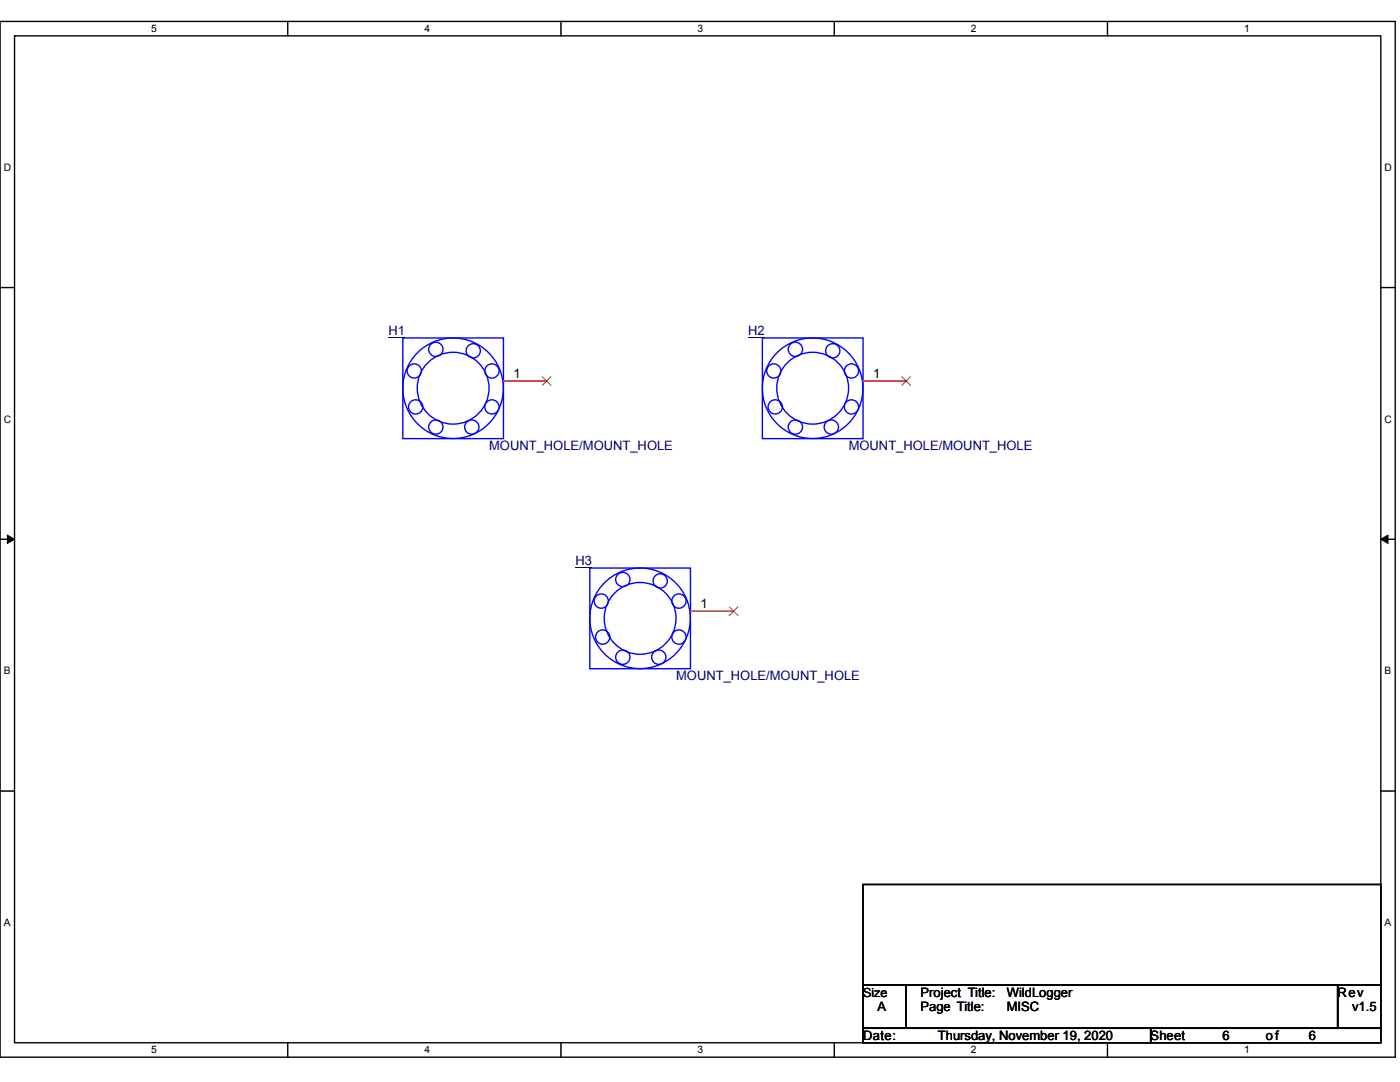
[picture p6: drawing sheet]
<svg xmlns="http://www.w3.org/2000/svg" width="279mm" height="216mm" viewBox="0 0 279 216" stroke-linecap="round" stroke-linejoin="round" font-family="sans-serif">
<path d="M0 4.3h278.4v206.6h-278.4zM2.9 7.2h272.7v200.9h-272.7z" fill="none" stroke="#000" stroke-width=".28"/>
<g fill="#fff">
<path d="M30.2 4.6h1.1v2.3h-1.1z"/>
<path d="M30.2 208.4h1.1v2.3h-1.1z"/>
</g>
<path d="M57.4 4.3v2.9M57.4 208.1v2.8" fill="none" stroke="#000" stroke-width=".28"/>
<g fill="#fff">
<path d="M84.7 4.6h1.1v2.3h-1.1z"/>
<path d="M84.7 208.4h1.1v2.3h-1.1z"/>
</g>
<path d="M112 4.3v2.9M112 208.1v2.8" fill="none" stroke="#000" stroke-width=".28"/>
<g fill="#fff">
<path d="M139.2 4.6h1.2v2.3h-1.2z"/>
<path d="M139.2 208.4h1.2v2.3h-1.2z"/>
</g>
<path d="M166.5 4.3v2.9M166.5 208.1v2.8" fill="none" stroke="#000" stroke-width=".28"/>
<g fill="#fff">
<path d="M193.8 4.6h1.1v2.3h-1.1z"/>
<path d="M193.8 208.4h1.1v2.3h-1.1z"/>
</g>
<path d="M221 4.3v2.9M221 208.1v2.8" fill="none" stroke="#000" stroke-width=".28"/>
<g fill="#fff">
<path d="M248.3 4.6h1.1v2.3h-1.1z"/>
<path d="M248.3 208.4h1.1v2.3h-1.1z"/>
<path d="M.7 32.3h1.5v2.2h-1.5z"/>
<path d="M276.3 32.3h1.5v2.2h-1.5z"/>
<path d="M.7 82.5h1.5v2.3h-1.5z"/>
<path d="M276.3 82.5h1.5v2.3h-1.5z"/>
</g>
<path d="M0 57.4h2.9M275.6 57.4h2.8" fill="none" stroke="#000" stroke-width=".28"/>
<g fill="#fff">
<path d="M.7 132.7h1.4v2.3h-1.4z"/>
<path d="M276.3 132.7h1.4v2.3h-1.4z"/>
</g>
<path d="M0 107.6h2.9M275.6 107.6h2.8" fill="none" stroke="#000" stroke-width=".28"/>
<path d="M1.5 106.8l1.4 .8-1.4 .8zM275.6 107.6l1.4-.8v1.6z" fill="#000" stroke="#000" stroke-width=".2"/>
<g fill="#fff">
<path d="M.7 182.9h1.4v2.3h-1.4z"/>
<path d="M276.3 182.9h1.4v2.3h-1.4z"/>
</g>
<path d="M0 157.8h2.9M275.6 157.8h2.8M172.2 176.5h103.4v20.1h-103.4zM172.2 196.6h8.6v8.6h-8.6zM180.8 196.6h86.2v8.6h-86.2zM267 196.6h8.6v8.6h-8.6zM172.2 205.2h57.4v2.9h-57.4zM229.6 205.2h46v2.9h-46z" fill="none" stroke="#000" stroke-width=".28"/>
<g fill="none" stroke="#00f" stroke-width=".28">
<path d="M80.4 67.4h20.1v20.1h-20.1zM152.1 67.4h20.1v20.1h-20.1zM117.7 113.3h20.1v20.1h-20.1z"/>
<circle cx="82.7" cy="74" r="1.42"/>
<circle cx="87" cy="69.7" r="1.43"/>
<circle cx="90.4" cy="77.5" r="10"/>
<circle cx="90.4" cy="77.5" r="7.2"/>
<circle cx="94.4" cy="70" r="1.42"/>
<circle cx="98.2" cy="74" r="1.43"/>
<circle cx="154.4" cy="74" r="1.42"/>
<circle cx="158.7" cy="69.7" r="1.43"/>
<circle cx="162.2" cy="77.5" r="10"/>
<circle cx="162.2" cy="77.5" r="7.2"/>
<circle cx="166.2" cy="70" r="1.42"/>
<circle cx="169.9" cy="74" r="1.43"/>
<circle cx="83" cy="81.2" r="1.43"/>
<circle cx="87" cy="85.2" r="1.43"/>
<circle cx="94.2" cy="85.2" r="1.43"/>
<circle cx="98.2" cy="81.2" r="1.43"/>
<circle cx="154.7" cy="81.2" r="1.43"/>
<circle cx="158.7" cy="85.2" r="1.43"/>
<circle cx="165.9" cy="85.2" r="1.43"/>
<circle cx="169.9" cy="81.2" r="1.43"/>
<circle cx="120" cy="119.9" r="1.43"/>
<circle cx="124.3" cy="115.6" r="1.43"/>
<circle cx="131.8" cy="115.9" r="1.43"/>
<circle cx="135.5" cy="119.9" r="1.43"/>
<circle cx="120.3" cy="127.1" r="1.43"/>
<circle cx="124.3" cy="131.1" r="1.43"/>
<circle cx="127.7" cy="123.4" r="10"/>
<circle cx="127.7" cy="123.4" r="7.2"/>
<circle cx="131.5" cy="131.1" r="1.43"/>
<circle cx="135.5" cy="127.1" r="1.43"/>
</g>
<path d="M77.5 67.3h3.3M149.3 67.3h3.3M114.8 113.2h3.3" fill="none" stroke="#000080" stroke-width=".2"/>
<path d="M100.5 76h8.6M172.2 76h8.6M137.8 122h8.6" fill="none" stroke="#f00" stroke-width=".28"/>
<path d="M108.2 75.2l1.8 1.7M110 75.2l-1.8 1.7M180 75.2l1.7 1.7M181.7 75.2l-1.7 1.7M145.5 121.1l1.8 1.8M147.3 121.1l-1.8 1.8" fill="none" stroke="#804000" stroke-width=".2"/>
<g font-size="2.6" fill="#000080">
<text x="77.5" y="66.9">H1</text>
<text x="149.3" y="66.9">H2</text>
<text x="97.6" y="89.9">MOUNT_HOLE/MOUNT_HOLE</text>
<text x="169.4" y="89.9">MOUNT_HOLE/MOUNT_HOLE</text>
<text x="114.8" y="112.8">H3</text>
<text x="134.9" y="135.8">MOUNT_HOLE/MOUNT_HOLE</text>
</g>
<g font-size="2.6">
<text x="102.5" y="75.4">1</text>
<text x="174.2" y="75.4">1</text>
<text x="139.8" y="121.4">1</text>
<text x="175.1" y="201.8">A</text>
<text x="183.7" y="198.9">Project Title:</text>
<text x="183.7" y="201.8">Page Title:</text>
<text x="200.9" y="198.9">WildLogger</text>
<text x="200.9" y="201.8">MISC</text>
<text x="267" y="198.9">Rev</text>
<text x="269.8" y="201.8">v1.5</text>
<text x="172.2" y="207.5">Date:</text>
<text x="187.2" y="207.5">Thursday, November 19, 2020</text>
<text x="229.6" y="207.5">Sheet</text>
<text x="244" y="207.5">6</text>
<text x="252.6" y="207.5">of</text>
<text x="261.2" y="207.5">6</text>
</g>
<text font-size="2.5" x="172.2" y="198.8">Size</text>
<g font-size="2">
<text x="30.2" y="6.4">5</text>
<text x="84.7" y="6.4">4</text>
<text x="139.2" y="6.4">3</text>
<text x="193.8" y="6.4">2</text>
<text x="248.3" y="6.4">1</text>
<text x=".7" y="34.1">D</text>
<text x="276.3" y="34.1">D</text>
<text x=".7" y="84.3">C</text>
<text x="276.3" y="84.3">C</text>
<text x=".7" y="134.6">B</text>
<text x="276.3" y="134.6">B</text>
<text x=".7" y="184.8">A</text>
<text x="276.3" y="184.8">A</text>
<text x="30.2" y="210.2">5</text>
<text x="84.7" y="210.2">4</text>
<text x="139.2" y="210.2">3</text>
<text x="193.8" y="210.2">2</text>
<text x="248.3" y="210.2">1</text>
</g>
</svg>
